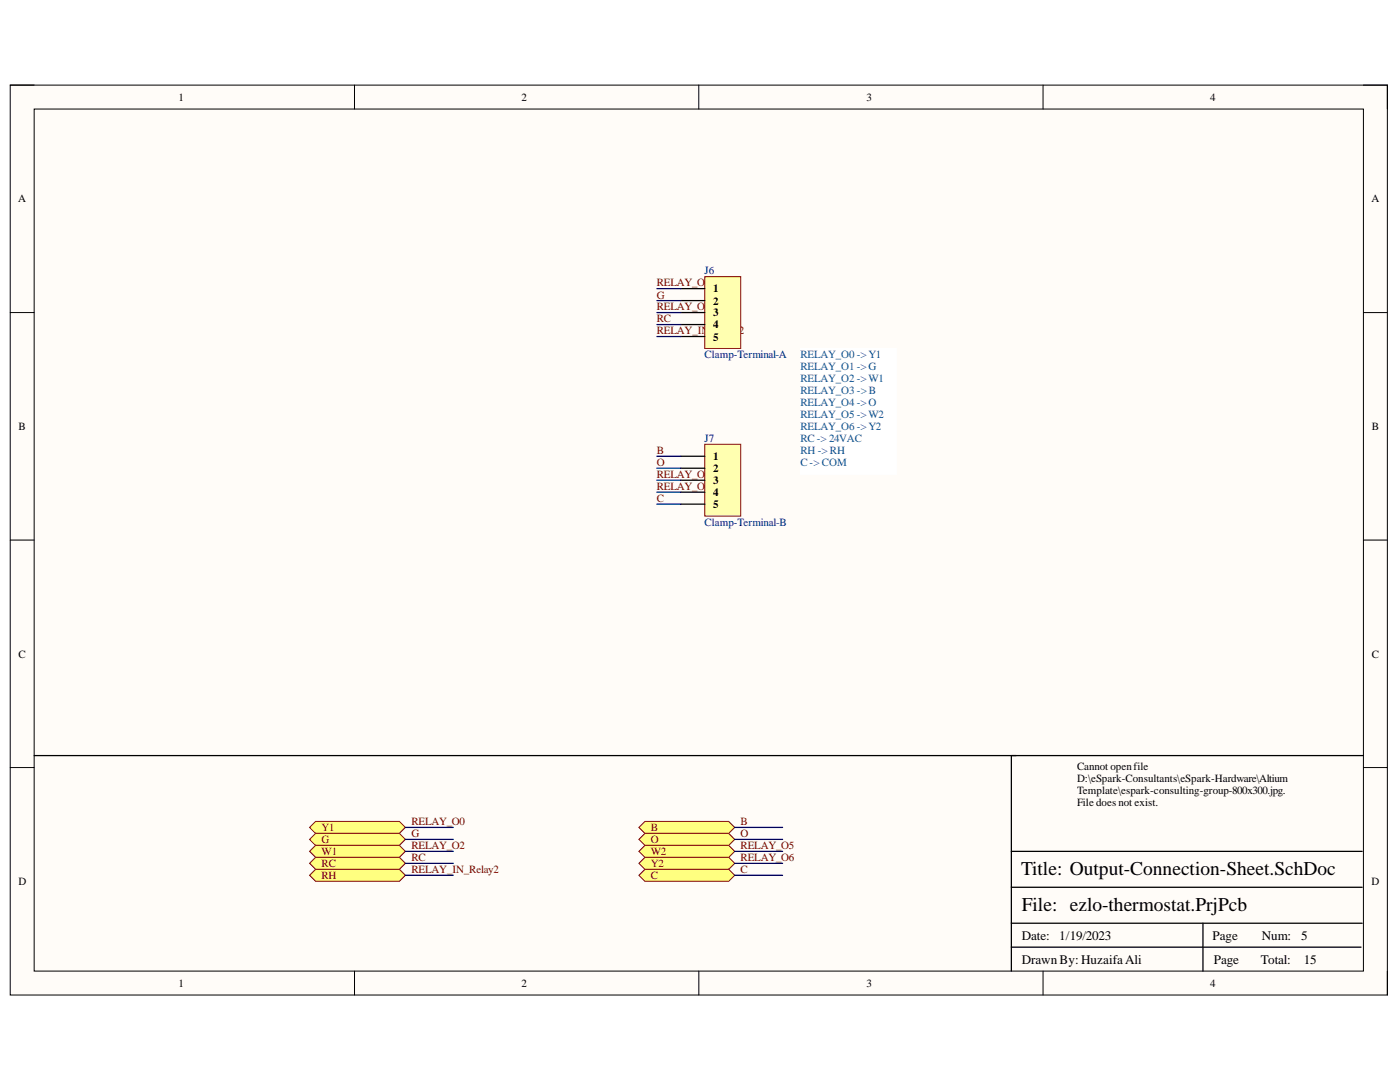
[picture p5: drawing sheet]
<svg xmlns="http://www.w3.org/2000/svg" width="279mm" height="216mm" viewBox="0 0 279 216" stroke-linecap="round" stroke-linejoin="round" font-family="sans-serif">
<path d="M2 17h274.9v181.5h-274.9z" fill-rule="evenodd" fill="#fffcf8"/>
<path d="M2 17h274.9v181.5h-274.9z" fill="none" stroke="#000" stroke-width=".2"/>
<path d="M6.8 21.8h265.3v172h-265.3z" fill-rule="evenodd" fill="#fffcf8"/>
<g fill="none" stroke="#000" stroke-width=".2">
<path d="M2 17h4.8M70.7 17v4.8M139.5 17v4.8M208.2 17v4.8M272.1 17h4.8v4.8M6.8 21.8h265.3v172h-265.3zM2 62.4h4.8M272.1 62.4h4.8M2 107.8h4.8M272.1 107.8h4.8M2 153.2h4.8M272.1 153.2h4.8"/>
<path d="M70.8 193.8v4.7M139.5 193.8v4.7M208.2 193.8v4.7M276.9 193.8v4.7"/>
</g>
<path d="M6.8 150.8h265.3M201.8 150.8v43M201.8 177h70.1M201.8 169.9h70.1M201.8 189h69.8M201.8 184.2h70.1M240.1 184.2v9.6" fill="none" stroke="#000" stroke-width=".25"/>
<path d="M61.8 165.1l1.2-1.2h16.7l1.2 1.2-1.2 1.2h-16.7z" fill-rule="evenodd" fill="#ffff80"/>
<path d="M61.8 165.1l1.2-1.2h16.7l1.2 1.2-1.2 1.2h-16.7z" fill="none" stroke="#800000" stroke-width=".2"/>
<path d="M63 166.3h16.7l1.2 1.2-1.2 1.2h-16.7l-1.2-1.2z" fill-rule="evenodd" fill="#ffff80"/>
<path d="M63 166.3h16.7l1.2 1.2-1.2 1.2h-16.7l-1.2-1.2z" fill="none" stroke="#800000" stroke-width=".2"/>
<path d="M61.8 169.9l1.2-1.2h16.7l1.2 1.2-1.2 1.2h-16.7z" fill-rule="evenodd" fill="#ffff80"/>
<path d="M61.8 169.9l1.2-1.2h16.7l1.2 1.2-1.2 1.2h-16.7z" fill="none" stroke="#800000" stroke-width=".2"/>
<path d="M61.8 172.3l1.2-1.2h16.7l1.2 1.2-1.2 1.2h-16.7z" fill-rule="evenodd" fill="#ffff80"/>
<path d="M61.8 172.3l1.2-1.2h16.7l1.2 1.2-1.2 1.2h-16.7z" fill="none" stroke="#800000" stroke-width=".2"/>
<path d="M61.8 174.7l1.2-1.2h16.7l1.2 1.2-1.2 1.2h-16.7z" fill-rule="evenodd" fill="#ffff80"/>
<path d="M61.8 174.7l1.2-1.2h16.7l1.2 1.2-1.2 1.2h-16.7z" fill="none" stroke="#800000" stroke-width=".2"/>
<path d="M127.5 165.1l1.2-1.2h16.7l1.2 1.2-1.2 1.2h-16.7z" fill-rule="evenodd" fill="#ffff80"/>
<path d="M127.5 165.1l1.2-1.2h16.7l1.2 1.2-1.2 1.2h-16.7z" fill="none" stroke="#800000" stroke-width=".2"/>
<path d="M128.7 166.3h16.7l1.2 1.2-1.2 1.2h-16.7l-1.2-1.2z" fill-rule="evenodd" fill="#ffff80"/>
<path d="M128.7 166.3h16.7l1.2 1.2-1.2 1.2h-16.7l-1.2-1.2z" fill="none" stroke="#800000" stroke-width=".2"/>
<path d="M127.5 169.9l1.2-1.2h16.7l1.2 1.2-1.2 1.2h-16.7z" fill-rule="evenodd" fill="#ffff80"/>
<path d="M127.5 169.9l1.2-1.2h16.7l1.2 1.2-1.2 1.2h-16.7z" fill="none" stroke="#800000" stroke-width=".2"/>
<path d="M127.5 172.3l1.2-1.2h16.7l1.2 1.2-1.2 1.2h-16.7z" fill-rule="evenodd" fill="#ffff80"/>
<path d="M127.5 172.3l1.2-1.2h16.7l1.2 1.2-1.2 1.2h-16.7z" fill="none" stroke="#800000" stroke-width=".2"/>
<path d="M127.5 174.7l1.2-1.2h16.7l1.2 1.2-1.2 1.2h-16.7z" fill-rule="evenodd" fill="#ffff80"/>
<path d="M127.5 174.7l1.2-1.2h16.7l1.2 1.2-1.2 1.2h-16.7z" fill="none" stroke="#800000" stroke-width=".2"/>
<path d="M159.8 69.5h19.1v25.1h-19.1z" fill-rule="evenodd" fill="#fff"/>
<path d="M159.8 69.5h19.1v25.1h-19.1z" fill="none" stroke="#fff" stroke-width=".2"/>
<path d="M140.7 55.2h7.1v14.3h-7.1z" fill-rule="evenodd" fill="#ffffb0"/>
<path d="M140.7 55.2h7.1v14.3h-7.1z" fill="none" stroke="#800000" stroke-width=".2"/>
<path d="M135.9 57.6h4.8M135.9 60h4.8M135.9 62.4h4.8M135.9 64.8h4.8M135.9 67.1h4.8" fill="none" stroke="#000" stroke-width=".25"/>
<path d="M140.7 88.7h7.1v14.3h-7.1z" fill-rule="evenodd" fill="#ffffb0"/>
<path d="M140.7 88.7h7.1v14.3h-7.1z" fill="none" stroke="#800000" stroke-width=".2"/>
<path d="M135.9 91h4.8M135.9 93.4h4.8M135.9 95.8h4.8M135.9 98.2h4.8M135.9 100.6h4.8" fill="none" stroke="#000" stroke-width=".25"/>
<g fill="none" stroke="#000080" stroke-width=".25">
<path d="M131.1 57.6h4.8M131.1 60h4.8M131.1 62.4h4.8M131.1 64.8h4.8M131.1 67.1h4.8M131.1 91h4.8M131.1 93.4h4.8M131.1 95.8h4.8M131.1 98.2h4.8M131.1 100.6h4.8M80.9 165.1h9.6M80.9 167.5h9.6"/>
<path d="M80.9 169.9h9.6M80.9 172.3h9.6M80.9 174.7h9.6M146.6 165.1h9.6M146.6 167.5h9.6M146.6 169.9h9.6M146.6 172.3h9.6M146.6 174.7h9.6"/>
</g>
<g font-size="3.9">
<text x="203.8" y="174.5">Title: Output-Connection-Sheet.SchDoc</text>
<text x="203.9" y="181.7">File: ezlo-thermostat.PrjPcb</text>
</g>
<g font-size="2.6">
<text x="203.9" y="187.5">Date:</text>
<text x="211.4" y="187.5">1/19/2023</text>
<text x="242" y="187.5">Page</text>
<text x="251.8" y="187.5">Num:</text>
<text x="259.7" y="187.5">5</text>
<text x="203.9" y="192.3">Drawn By: HuzaifaAli</text>
<text x="242.3" y="192.3">Page</text>
<text x="251.6" y="192.3">Total:</text>
<text x="260.2" y="192.3">15</text>
</g>
<g font-size="2.2">
<text x="35.6" y="20.1">1</text>
<text x="104.1" y="20.1">2</text>
<text x="172.9" y="20.1">3</text>
<text x="241.5" y="20.1">4</text>
<text x="3.6" y="40.4">A</text>
<text x="273.7" y="40.4">A</text>
<text x="142.3" y="58.3">1</text>
<text x="142.3" y="60.8">2</text>
<text x="142.3" y="63.1">3</text>
<text x="142.3" y="65.5">4</text>
<text x="142.3" y="68">5</text>
<text x="3.7" y="85.8">B</text>
<text x="273.8" y="85.8">B</text>
<text x="142.3" y="91.8">1</text>
<text x="142.3" y="94.2">2</text>
<text x="142.3" y="96.6">3</text>
<text x="142.3" y="99">4</text>
<text x="142.3" y="101.3">5</text>
<text x="3.7" y="131.3">C</text>
<text x="273.8" y="131.3">C</text>
<text x="214.9" y="153.7">Cannot openfile</text>
<text x="214.9" y="156">D:\eSpark-Consultants\eSpark-Hardware\Altium</text>
<text x="214.9" y="158.5">Template\espark-consulting-group-800x300.jpg.</text>
<text x="214.9" y="160.8">File does not exist.</text>
<text x="3.7" y="176.7">D</text>
<text x="273.7" y="176.7">D</text>
<text x="35.6" y="196.9">1</text>
<text x="104.1" y="196.9">2</text>
<text x="172.9" y="196.9">3</text>
<text x="241.5" y="196.9">4</text>
</g>
<g font-size="2.2" fill="#800000">
<text x="131.1" y="57.1">RELAY_O</text>
<text x="131.1" y="59.6">G</text>
<text x="140.7" y="57.1">0</text>
<text x="131.1" y="62">RELAY_O</text>
<text x="131.1" y="64.3">RC</text>
<text x="140.7" y="62">2</text>
<text x="131.1" y="66.7">RELAY_IN_Relay2</text>
<text x="131.1" y="90.6">B</text>
<text x="131.1" y="93">O</text>
<text x="131.1" y="95.4">RELAY_O</text>
<text x="140.7" y="95.4">5</text>
<text x="131.1" y="97.8">RELAY_O</text>
<text x="131.1" y="100.2">C</text>
<text x="140.7" y="97.8">6</text>
<text x="64.2" y="165.8">Y1</text>
<text x="82.1" y="164.7">RELAY_O0</text>
<text x="82.1" y="167">G</text>
<text x="129.9" y="165.8">B</text>
<text x="147.8" y="164.7">B</text>
<text x="147.8" y="167">O</text>
<text x="64.2" y="168.3">G</text>
<text x="64.2" y="170.7">W1</text>
<text x="64.2" y="173">RC</text>
<text x="82.1" y="169.5">RELAY_O2</text>
<text x="82.1" y="171.8">RC</text>
<text x="129.9" y="168.3">O</text>
<text x="129.9" y="170.7">W2</text>
<text x="129.9" y="173">Y2</text>
<text x="147.8" y="169.5">RELAY_O5</text>
<text x="147.8" y="171.8">RELAY_O6</text>
<text x="64.2" y="175.4">RH</text>
<text x="82.1" y="174.2">RELAY_IN_Relay2</text>
<text x="129.9" y="175.4">C</text>
<text x="147.8" y="174.2">C</text>
</g>
<g font-size="2.2" fill="#000080">
<text x="140.6" y="54.8">J6</text>
<text x="140.6" y="71.5">Clamp-Terminal-A</text>
<text x="140.6" y="88.2">J7</text>
<text x="140.6" y="105">Clamp-Terminal-B</text>
</g>
<g font-size="2.2" fill="#0b5394">
<text x="159.7" y="71.5">RELAY_O0 -&gt;Y1</text>
<text x="159.7" y="73.9">RELAY_O1 -&gt;G</text>
<text x="159.7" y="76.2">RELAY_O2 -&gt;W1</text>
<text x="159.7" y="78.7">RELAY_O3 -&gt;B</text>
<text x="159.7" y="81.1">RELAY_O4 -&gt;O</text>
<text x="159.7" y="83.4">RELAY_O5 -&gt;W2</text>
<text x="159.7" y="85.8">RELAY_O6 -&gt;Y2</text>
<text x="159.7" y="88.2">RC -&gt; 24VAC</text>
<text x="159.7" y="90.6">RH -&gt; RH</text>
<text x="159.7" y="93">C -&gt; COM</text>
</g>
</svg>
